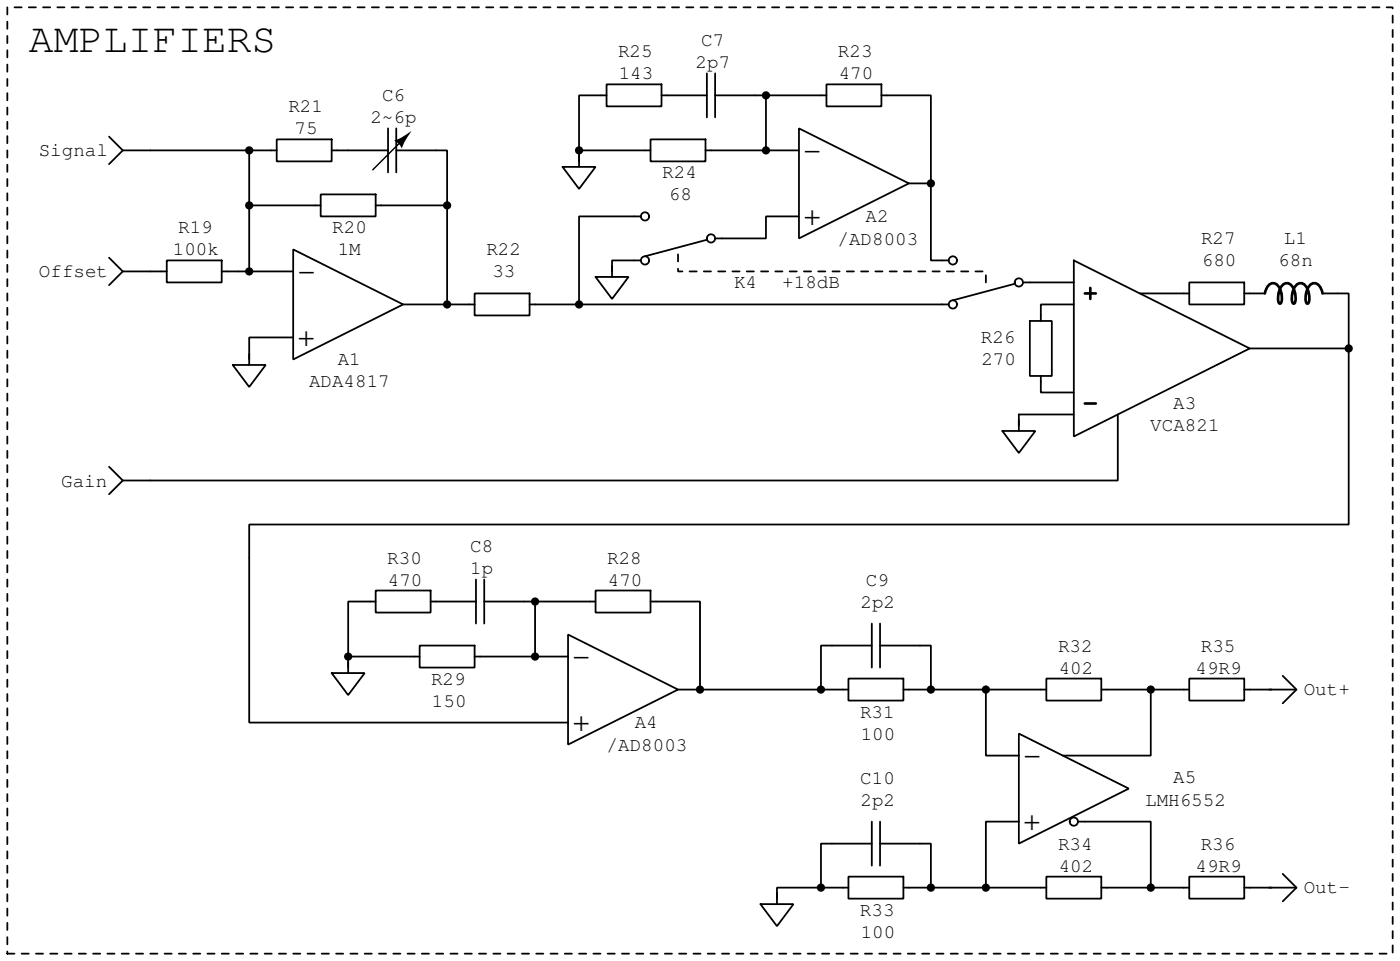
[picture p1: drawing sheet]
<svg xmlns="http://www.w3.org/2000/svg" width="270mm" height="185mm" viewBox="0 0 270 185" stroke-linecap="round" stroke-linejoin="round" font-family="sans-serif">
<g fill="none" stroke="#000" stroke-width=".34">
<path d="M116.8 16.2h10.6v4.3h-10.6zM116.8 18.3h-5.3v10.6h13.7M127.4 18.3h8.7M136.1 14.1v8.5M137.7 18.3h21.4M137.7 14.1v8.5M147.5 18.3v10.6h6.3M159.1 16.2h10.6v4.3h-10.6zM169.7 18.3h9.5v17h-4.2M21 26.3l2.6 2.6h24.4M23.6 28.9l-2.6 2.7M48 39.5h13.7"/>
<path d="M53.3 28.9h-5.3v23.3h-5.3M53.3 26.8h10.6v4.2h-10.6zM61.7 37.4h10.6v4.2h-10.6zM63.9 28.9h10.8M72.3 39.5h13.8M74.7 24.7v8.5M76.3 28.9h9.8v29.7h-8.5M76.3 24.7v8.5M108.3 32.1h6.4l-3.2 4.2zM111.5 28.9v3.2M125.2 26.8h10.6v4.2h-10.6zM135.8 28.9h11.7"/>
<path d="M153.8 24.7l21.2 10.6-21.2 10.6zM179.2 35.3v14.8h3.5M21 49.6l2.6 2.6h8.5M23.6 52.2l-2.6 2.7M32.1 50.1h10.6v4.2h-10.6zM48 52.2h8.4M56.4 48l21.2 10.6-21.2 10.5zM86.1 58.6h5.3M91.4 56.4h10.6v4.3h-10.6zM111.5 58.6h71.2M114.7 53.3h6.3l-3.2 4.2zM117.8 51.2v2.1"/>
<path d="M123.4 41.6h-11.9v17h-9.5M123.4 50.1h-5.6v2.1M136.1 46.1l-11.9 3.2M153.8 41.6h-6.3v4.3h-9.8M195.4 54.6l-12 3.2M196.9 54.3h9.8M206.7 58.6h-6.3v3.1M206.7 50.1l33.9 16.9-33.9 17zM219.4 56.4h9.6M229 54.3h10.5v4.3h-10.5zM239.5 56.4h4M254.6 56.4h5v10.6h-19"/>
<path d="M44.8 70.2h6.4l-3.2 4.2zM48 68.1v2.1M56.4 64.9h-8.4v4.2M198.3 61.7h4.2v10.6h-4.2zM200.4 72.3v3.2h6.3M206.7 79.7h-10.6v3.2M215.2 79.7v12.7h-191.6l-2.6-2.6M259.6 67v33.9h-211.6v38.1h61.4M23.6 92.4l-2.6 2.7M193 82.9h6.3l-3.2 4.2zM72.3 113.6h10.6v4.2h-10.6zM72.3 115.7h-5.3v10.6h13.8"/>
<path d="M82.9 115.7h8.7M91.6 111.5v8.4M93.2 115.7h21.5M93.2 111.5v8.4M103 115.7v10.6h6.4M114.7 113.6h10.5v4.2h-10.5zM125.2 115.7h9.6v16.9h-4.3M167.8 119.9v8.5M169.4 119.9v8.5M63.9 129.5h6.3l-3.2 4.2zM67 126.3v3.2M80.8 124.2h10.6v4.2h-10.6z"/>
<path d="M91.4 126.3h11.6M109.4 122.1l21.1 10.5-21.1 10.6zM134.8 132.6h28.5M163.3 130.5h10.6v4.3h-10.6zM167.8 124.2h-9.8v8.4M169.4 124.2h9.8v8.4M173.9 132.6h27.5M189.8 132.6v12.7h6.3M201.4 130.5h10.6v4.3h-10.6zM212 132.6h9.5v12.7h-16.9M221.5 132.6h7.5M229 130.5h10.5v4.3h-10.5z"/>
<path d="M239.5 132.6h10.1M246.9 130l2.7 2.6-2.7 2.7M167.8 158v8.5M169.4 158v8.5M196.1 141.1l21.2 10.6-21.2 10.6zM196.1 158h-6.3v12.7M207.5 158h14v12.7h-9.5M146.4 173.9h6.4l-3.2 4.3zM149.6 171.8v2.1M158 170.7h-8.4v2.2M163.3 168.6h10.6v4.3h-10.6zM167.8 162.3h-9.8v8.4h5.3"/>
<path d="M169.4 162.3h9.8v8.4M173.9 170.7h27.5M201.4 168.6h10.6v4.3h-10.6zM221.5 170.7h7.5M229 168.6h10.5v4.3h-10.5zM239.5 170.7h10.1M246.9 168.1l2.7 2.6-2.7 2.7"/>
<circle cx="124.2" cy="50.1" r=".79"/>
<circle cx="124.2" cy="41.6" r=".79"/>
<circle cx="136.9" cy="45.9" r=".79"/>
<circle cx="183.4" cy="50.1" r=".79"/>
<circle cx="183.4" cy="58.6" r=".79"/>
<circle cx="196.1" cy="54.3" r=".79"/>
<circle cx="206.7" cy="158" r=".79"/>
</g>
<path d="M77.4 27.1l-5.6 5.6" fill="none" stroke="#000" stroke-width=".28"/>
<g fill="#000">
<path d="M75.9 27.1l1.5-.7 1.8-1.2-1.1 1.8-.7 1.6-.8-1.1z" fill-rule="evenodd"/>
<circle cx="147.5" cy="18.3" r=".79"/>
<circle cx="48" cy="39.5" r=".79"/>
<circle cx="48" cy="28.9" r=".79"/>
<circle cx="86.1" cy="39.5" r=".79"/>
<circle cx="111.5" cy="28.9" r=".79"/>
<circle cx="147.5" cy="28.9" r=".79"/>
<circle cx="179.2" cy="35.3" r=".79"/>
<circle cx="48" cy="52.2" r=".79"/>
<circle cx="86.1" cy="58.6" r=".79"/>
<circle cx="111.5" cy="58.6" r=".79"/>
<circle cx="259.6" cy="67" r=".79"/>
<circle cx="103" cy="115.7" r=".79"/>
<circle cx="67" cy="126.3" r=".79"/>
<circle cx="103" cy="126.3" r=".79"/>
<circle cx="134.8" cy="132.6" r=".79"/>
<circle cx="158" cy="132.6" r=".79"/>
<circle cx="179.2" cy="132.6" r=".79"/>
<circle cx="189.8" cy="132.6" r=".79"/>
<circle cx="221.5" cy="132.6" r=".79"/>
<circle cx="158" cy="170.7" r=".79"/>
<circle cx="179.2" cy="170.7" r=".79"/>
<circle cx="189.8" cy="170.7" r=".79"/>
<circle cx="221.5" cy="170.7" r=".79"/>
</g>
<path d="M1.4 1.4h266.7v182h-266.7zM189.8 54.3v-2.1h-59.3v-4.2" fill="none" stroke="#000" stroke-width=".34" stroke-dasharray="1.4 1.4"/>
<path d="M208.8 56.4h2.2M209.9 55.4v2.1M243.5 56.4a1.96 1.96 0 0 1 1.8-1.9 3.1 3.1 0 0 1 1.3 3.8l-.2 .1-.2-.1a3.7 3.7 0 0 1 .9-3.6 1.15 1.15 0 0 1 1.7 .4 4 4 0 0 1 .5 3.2l-.2 .1-.2-.1a3.7 3.7 0 0 1 .8-3.6 1.15 1.15 0 0 1 1.7 .4 4 4 0 0 1 .5 3.2l-.2 .1-.2-.1a3.7 3.7 0 0 1 .9-3.6 1.15 1.15 0 0 1 1.7 .4l.5 1.3M208.8 77.6h2.2" fill="none" stroke="#000" stroke-width=".52"/>
<text font-size="7.9" x="5.6" y="10">AMPLIFIERS</text>
<g font-size="5.3">
<text x="154.9" y="30.5">−</text>
<text x="154.9" y="43.3">+</text>
<text x="57.6" y="53.8">−</text>
<text x="57.6" y="66.6">+</text>
<text x="110.5" y="127.9">−</text>
<text x="110.5" y="140.7">+</text>
<text x="197.3" y="146.9">−</text>
<text x="197.3" y="159.7">+</text>
</g>
<g font-size="3.7">
<text x="119" y="11">R25</text>
<text x="135" y="8.9">C7</text>
<text x="161.3" y="11">R23</text>
<text x="119.1" y="15.3">143</text>
<text x="133.9" y="13.1">2p7</text>
<text x="161.5" y="15.3">470</text>
<text x="55.5" y="21.6">R21</text>
<text x="71.3" y="23.7">2~6p</text>
<text x="73.6" y="19.5">C6</text>
<text x="56.7" y="25.8">75</text>
<text x="7.5" y="30.1">Signal</text>
<text x="127.5" y="34.3">R24</text>
<text x="128.8" y="38.5">68</text>
<text x="34.3" y="44.9">R19</text>
<text x="64" y="44.9">R20</text>
<text x="161.2" y="47.1">/AD8003</text>
<text x="166.6" y="42.8">A2</text>
<text x="231.2" y="47">R27</text>
<text x="247.2" y="47">L1</text>
<text x="7.5" y="53.3">Offset</text>
<text x="33.3" y="49.1">100k</text>
<text x="65" y="49.1">1M</text>
<text x="93.6" y="49.1">R22</text>
<text x="94.8" y="53.4">33</text>
<text x="231.4" y="51.2">680</text>
<text x="246.1" y="51.2">68n</text>
<text x="141.3" y="55.5">K4</text>
<text x="150.6" y="55.5">+18dB</text>
<text x="65" y="70.3">A1</text>
<text x="188.8" y="66.1">R26</text>
<text x="188.9" y="70.3">270</text>
<text x="59.5" y="74.5">ADA4817</text>
<text x="221.4" y="83">VCA821</text>
<text x="225.9" y="78.8">A3</text>
<text x="11.8" y="93.6">Gain</text>
<text x="90.5" y="106.3">C8</text>
<text x="74.6" y="108.4">R30</text>
<text x="74.7" y="112.6">470</text>
<text x="90.5" y="110.5">1p</text>
<text x="116.9" y="108.4">R28</text>
<text x="117" y="112.6">470</text>
<text x="166.7" y="112.6">C9</text>
<text x="165.7" y="116.9">2p2</text>
<text x="203.7" y="125.3">R32</text>
<text x="231.2" y="125.3">R35</text>
<text x="83" y="131.7">R29</text>
<text x="203.8" y="129.6">402</text>
<text x="230.2" y="129.6">49R9</text>
<text x="83.2" y="135.9">150</text>
<text x="251" y="133.7">Out+</text>
<text x="122.2" y="140.1">A4</text>
<text x="165.6" y="138">R31</text>
<text x="165.7" y="142.3">100</text>
<text x="116.8" y="144.5">/AD8003</text>
<text x="165.6" y="150.7">C10</text>
<text x="165.7" y="155">2p2</text>
<text x="220.5" y="155">LMH6552</text>
<text x="225.9" y="150.7">A5</text>
<text x="203.7" y="163.4">R34</text>
<text x="203.8" y="167.7">402</text>
<text x="230.2" y="167.7">49R9</text>
<text x="231.2" y="163.4">R36</text>
<text x="251" y="171.8">Out−</text>
<text x="165.6" y="176.1">R33</text>
<text x="165.7" y="180.4">100</text>
</g>
</svg>
